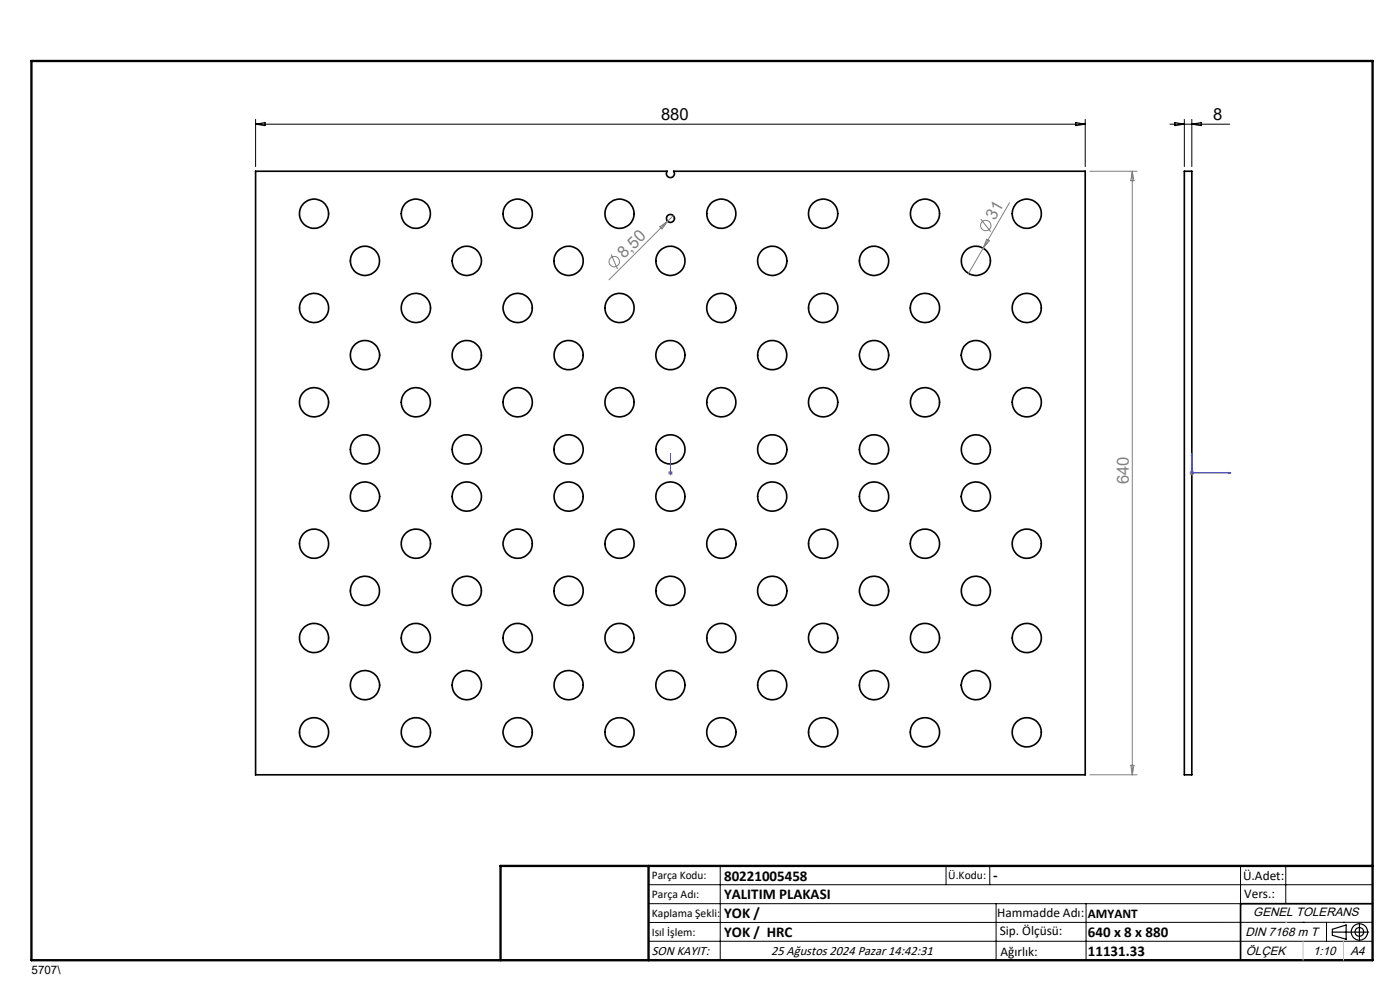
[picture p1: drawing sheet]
<svg xmlns="http://www.w3.org/2000/svg" width="297mm" height="210mm" viewBox="0 0 297 210" stroke-linecap="round" stroke-linejoin="round" font-family="sans-serif">
<g fill="none" stroke="#000" stroke-width=".35">
<path d="M54.2 36.3h87.3a.85 .85 0 0 0 .7 1.4 .85 .85 0 0 0 .7-1.4h87.3v128.1h-176zM251.2 36.3h1.6v128.1h-1.6zM291.2 191.7h-28v12"/>
<circle cx="66.6" cy="45.3" r="3.1"/>
<circle cx="77.4" cy="55.3" r="3.1"/>
<circle cx="88.2" cy="45.3" r="3.1"/>
<circle cx="99" cy="55.3" r="3.1"/>
<circle cx="109.8" cy="45.3" r="3.1"/>
<circle cx="120.6" cy="55.3" r="3.1"/>
<circle cx="131.4" cy="45.3" r="3.1"/>
<circle cx="142.2" cy="55.3" r="3.1"/>
<circle cx="142.2" cy="46.3" r=".85"/>
<circle cx="153" cy="45.3" r="3.1"/>
<circle cx="163.8" cy="55.3" r="3.1"/>
<circle cx="174.6" cy="45.3" r="3.1"/>
<circle cx="185.4" cy="55.3" r="3.1"/>
<circle cx="196.2" cy="45.3" r="3.1"/>
<circle cx="207" cy="55.3" r="3.1"/>
<circle cx="217.8" cy="45.3" r="3.1"/>
<circle cx="66.6" cy="65.3" r="3.1"/>
<circle cx="77.4" cy="75.3" r="3.1"/>
<circle cx="88.2" cy="65.3" r="3.1"/>
<circle cx="99" cy="75.3" r="3.1"/>
<circle cx="109.8" cy="65.3" r="3.1"/>
<circle cx="120.6" cy="75.3" r="3.1"/>
<circle cx="131.4" cy="65.3" r="3.1"/>
<circle cx="142.2" cy="75.3" r="3.1"/>
<circle cx="153" cy="65.3" r="3.1"/>
<circle cx="163.8" cy="75.3" r="3.1"/>
<circle cx="174.6" cy="65.3" r="3.1"/>
<circle cx="185.4" cy="75.3" r="3.1"/>
<circle cx="196.2" cy="65.3" r="3.1"/>
<circle cx="207" cy="75.3" r="3.1"/>
<circle cx="217.8" cy="65.3" r="3.1"/>
<circle cx="66.6" cy="85.3" r="3.1"/>
<circle cx="77.4" cy="95.3" r="3.1"/>
<circle cx="88.2" cy="85.3" r="3.1"/>
<circle cx="99" cy="95.3" r="3.1"/>
<circle cx="109.8" cy="85.3" r="3.1"/>
<circle cx="120.6" cy="95.3" r="3.1"/>
<circle cx="131.4" cy="85.3" r="3.1"/>
<circle cx="142.2" cy="95.3" r="3.1"/>
<circle cx="153" cy="85.3" r="3.1"/>
<circle cx="163.8" cy="95.3" r="3.1"/>
<circle cx="174.6" cy="85.3" r="3.1"/>
<circle cx="185.4" cy="95.3" r="3.1"/>
<circle cx="196.2" cy="85.3" r="3.1"/>
<circle cx="207" cy="95.3" r="3.1"/>
<circle cx="217.8" cy="85.3" r="3.1"/>
<circle cx="66.6" cy="115.3" r="3.1"/>
<circle cx="77.4" cy="105.3" r="3.1"/>
<circle cx="88.2" cy="115.3" r="3.1"/>
<circle cx="99" cy="105.3" r="3.1"/>
<circle cx="109.8" cy="115.3" r="3.1"/>
<circle cx="120.6" cy="105.3" r="3.1"/>
<circle cx="131.4" cy="115.3" r="3.1"/>
<circle cx="142.2" cy="105.3" r="3.1"/>
<circle cx="153" cy="115.3" r="3.1"/>
<circle cx="163.8" cy="105.3" r="3.1"/>
<circle cx="174.6" cy="115.3" r="3.1"/>
<circle cx="185.4" cy="105.3" r="3.1"/>
<circle cx="196.2" cy="115.3" r="3.1"/>
<circle cx="207" cy="105.3" r="3.1"/>
<circle cx="217.8" cy="115.3" r="3.1"/>
<circle cx="66.6" cy="135.3" r="3.1"/>
<circle cx="77.4" cy="125.3" r="3.1"/>
<circle cx="88.2" cy="135.3" r="3.1"/>
<circle cx="99" cy="125.3" r="3.1"/>
<circle cx="109.8" cy="135.3" r="3.1"/>
<circle cx="120.6" cy="125.3" r="3.1"/>
<circle cx="131.4" cy="135.3" r="3.1"/>
<circle cx="142.2" cy="125.3" r="3.1"/>
<circle cx="153" cy="135.4" r="3.1"/>
<circle cx="163.8" cy="125.3" r="3.1"/>
<circle cx="174.6" cy="135.3" r="3.1"/>
<circle cx="185.4" cy="125.3" r="3.1"/>
<circle cx="196.2" cy="135.3" r="3.1"/>
<circle cx="207" cy="125.3" r="3.1"/>
<circle cx="217.8" cy="135.3" r="3.1"/>
<circle cx="66.6" cy="155.3" r="3.1"/>
<circle cx="77.4" cy="145.3" r="3.1"/>
<circle cx="88.2" cy="155.3" r="3.1"/>
<circle cx="99" cy="145.3" r="3.1"/>
<circle cx="109.8" cy="155.3" r="3.1"/>
<circle cx="120.6" cy="145.3" r="3.1"/>
<circle cx="131.4" cy="155.3" r="3.1"/>
<circle cx="142.2" cy="145.3" r="3.1"/>
<circle cx="153" cy="155.3" r="3.1"/>
<circle cx="163.8" cy="145.3" r="3.1"/>
<circle cx="174.6" cy="155.3" r="3.1"/>
<circle cx="185.4" cy="145.3" r="3.1"/>
<circle cx="196.2" cy="155.3" r="3.1"/>
<circle cx="207" cy="145.3" r="3.1"/>
<circle cx="217.8" cy="155.3" r="3.1"/>
</g>
<g fill="none" stroke="#808080" stroke-width=".21">
<path d="M231.2 36.3h10M240.2 36.3v128.1M240.2 36.3l.4 2h-.7zM129.6 53.9l1.4 3.2M140 48.1l1.6-1.2-1.2 1.7zM141.6 46.9l-12.4 12.5M142.8 45.7l-1.2 1.2M208.1 46.5l2.1 2.7M209.3 50.8l.6 .3-1.3 1.6zM214.2 43l-8.7 15M141.9 100l.7 .7M142.2 99.8v1.1"/>
<path d="M142.6 100l-.7 .7M252.5 100l.7 .7M252.8 99.8v1.1M253.2 100l-.7 .7M141.7 100.3h1M252.3 100.3h1M231.2 164.4h10M239.9 162.3h.7l-.4 2.1z"/>
<circle cx="130.3" cy="55.5" r="1.1"/>
<circle cx="209.1" cy="47.8" r="1.1"/>
</g>
<g fill="none" stroke="#000" stroke-width=".25">
<path d="M282.6 197.7h7.8M282.6 197.1l3-.9v3l-3-.8zM288.4 195.8v3.8M106.2 203.7h185"/>
<circle cx="288.4" cy="197.7" r="1.74"/>
<circle cx="288.4" cy="197.7" r=".93"/>
</g>
<path d="M142.2 96.2v.4v-.4M142.2 96.2v4.1M252.8 96.2l.1 .4h-.2zM252.8 96.2v4.1h8.4M142.2 100.2v.2zM142.2 100.3h.1M260.7 100.2l.5 .1-.5 .1z" fill="none" stroke="#00f" stroke-width=".21"/>
<g fill="none" stroke="#000" stroke-width=".21">
<path d="M54.2 26.3h176M54.2 25.3v10M54.2 26.3l2-.3v.7zM228.2 26l2 .3-2 .4zM230.2 25.3v10M248.2 26.3h12.7M249.2 26l2 .3-2 .4zM251.2 25.3v10M252.8 25.3v10M252.8 26.3l2-.3v.7zM137.6 187.7h153.6M137.6 191.7h153.6"/>
<path d="M137.6 199.7h153.6M152.8 183.7v20M200.7 183.7v4M210 183.7v4M211.3 191.7v12M230.4 191.7v12M263.2 183.7v20M272.8 183.7v8M276.4 195.6h.1M281.4 195.6v4.1M285 195.6h.1M291.2 195.6l-153.6 .1"/>
</g>
<path d="M6.7 12.9h284.5v190.8h-284.5zM137.6 183.7v20M291.2 183.7h-185v20" fill="none" stroke="#000" stroke-width=".5"/>
<path d="M276.4 199.7v4M285 199.7v4" fill="none" stroke="#c0c0c0" stroke-width=".21"/>
<path d="M272.8 195.6h.1" fill="none" stroke="#c0c0c0" stroke-width=".25"/>
<g fill="#00f">
<path d="M142.2 96.2v.4zM142.2 100.2v.2z"/>
<path d="M252.8 96.2l-.1 .4h.2zM260.7 100.2v.2l.5-.1z"/>
</g>
<g font-size="3.5">
<text x="140.2" y="25.5">880</text>
<text x="257.4" y="25.5">8</text>
</g>
<g font-size="3.5" fill="#808080">
<text x="211.1" y="46.8" transform="rotate(-60 211.1 46.8)">31</text>
<text x="132.4" y="55" transform="rotate(-45 132.4 55)">8,50</text>
<text x="239.4" y="102.7" transform="rotate(-90 239.4 102.7)">640</text>
</g>
<g font-size="3.2">
<text x="153.6" y="186.8">80221005458</text>
<text x="153.6" y="190.8">YALITIM PLAKASI</text>
<text x="210.7" y="186.6">-</text>
<text x="153.6" y="194.8">YOK /</text>
<text x="153.6" y="198.8">YOK / HRC</text>
<text x="230.8" y="198.7">640 x 8 x 880</text>
<text x="230.8" y="202.8">11131.33</text>
</g>
<g font-size="2.8">
<text x="263.7" y="186.7">Ü.Adet:</text>
<text x="263.9" y="190.5">Vers.:</text>
<text x="211.5" y="194.5">Hammadde Adı:</text>
<text x="230.8" y="194.7">AMYANT</text>
<text x="138.3" y="202.6">SON KAYIT:</text>
<text x="163.6" y="202.6">25 Ağustos 2024 Pazar 14:42:31</text>
<text x="212.1" y="198.4">Sip. Ölçüsü:</text>
<text x="212.2" y="202.7">Ağırlık:</text>
</g>
<g font-size="2.6">
<text x="265.9" y="194.4">GENEL TOLERANS</text>
<text x="264.2" y="198.5">DIN 7168 m T</text>
<text x="264.3" y="202.6">ÖLÇEK</text>
<text x="278.5" y="202.6">1:10</text>
<text x="286.5" y="202.6">A4</text>
</g>
<g font-size="2.5">
<text x="138.3" y="186.4">Parça Kodu:</text>
<text x="138.3" y="190.5">Parça Adı:</text>
<text x="201.2" y="186.5">Ü.Kodu:</text>
<text x="138.3" y="194.5">Kaplama Şekli:</text>
<text x="138.3" y="198.6">Isıl İşlem:</text>
<text x="6.7" y="206.7">5707\</text>
</g>
</svg>
